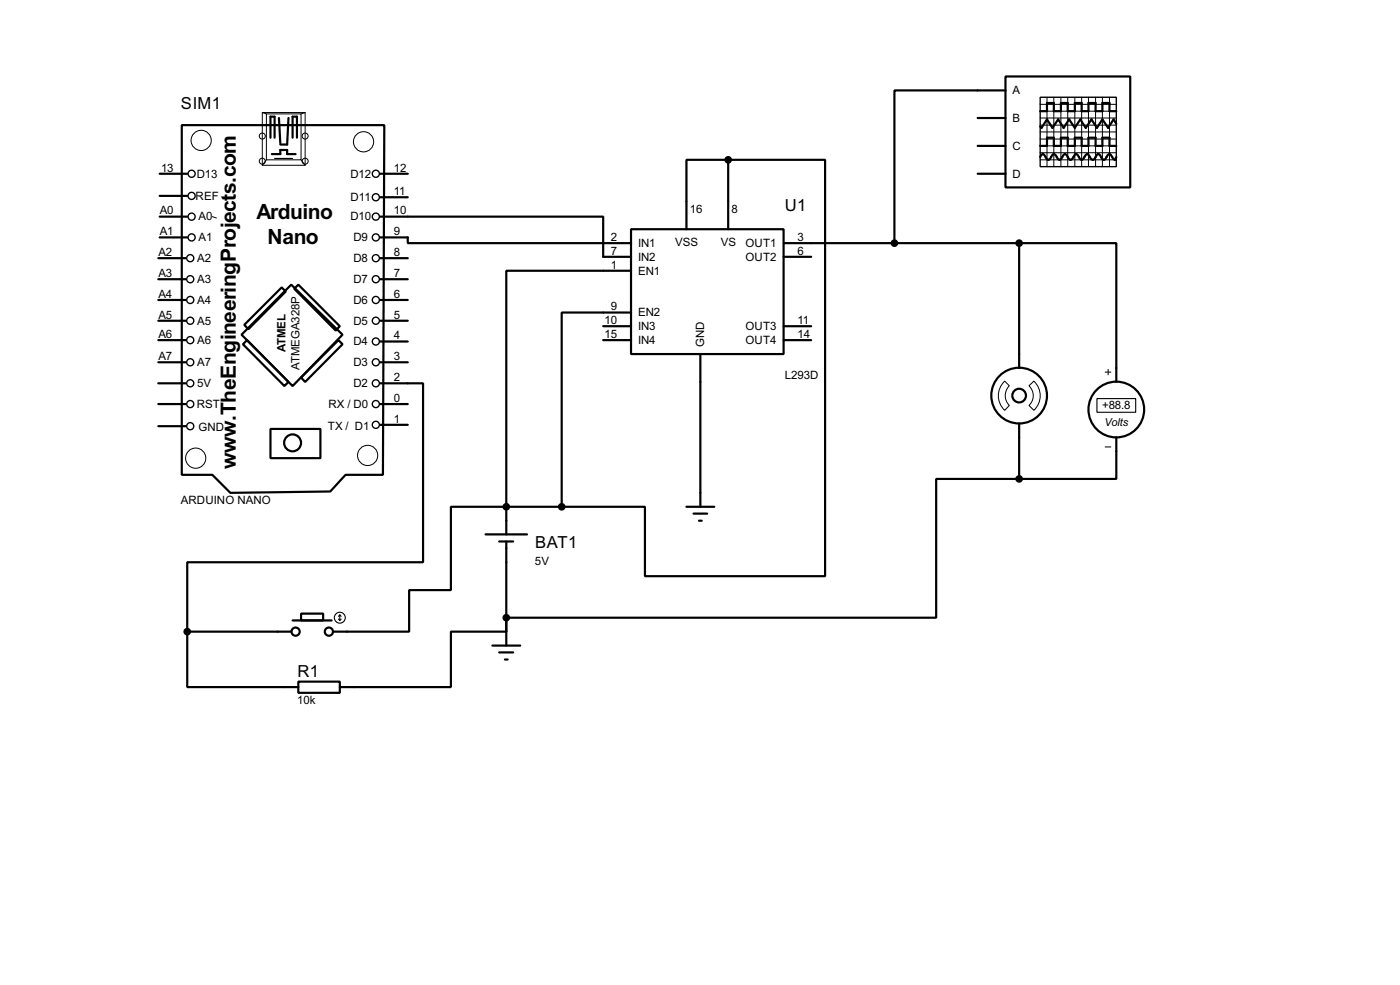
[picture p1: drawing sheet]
<svg xmlns="http://www.w3.org/2000/svg" width="256mm" height="180mm" viewBox="0 0 256 180" stroke-linecap="round" stroke-linejoin="round" font-family="sans-serif">
<g fill="none" stroke="#000" stroke-width=".4">
<path d="M184.2 14h22.9v20.3h-22.9zM184.2 16.6h-20.3v27.9M29.3 31.8h5M29.3 39.7h5M29.3 35.9h5M33.3 22.9h37.1l-.2 64h-6.9l-2.8 3.1-18.3 .2-3.3-3.3h-5.6zM49.6 25.2v-3.8h.7v3.8M49.8 28.2h1.6v-.7h1.2v.7h1.6M51.1 21.6l.3 4.6M52.9 21.6l-.3 4.9h-1.2M53.6 25.2v-3.8h.8v3.8M69.7 39.7h40.8v7.3h5.1"/>
<path d="M69.7 31.8h5M69.7 36.1h5M133.4 29.3h-7.6v12.7M133.4 29.3h17.8v76.2h-33v-12.7h-15.3M133.4 29.3v12.7M179.1 26.7h5.1M179.1 21.6h5.1M179.1 31.8h5.1M190.6 28.8l.2-.5 .3-.1 .2 .1 .5 .8 .3 .2 .2-.2 .5-.8 .3-.1 .2 .1 .5 .8 .3 .2 .2-.2 .5-.8 .3-.1 .3 .1 .5 .8a.6 .6 0 0 0 .8-.5l.5-.4 .2 .1 .5 .8 .3 .2 .2-.2 .5-.8 .3-.1 .2 .1 .3 .5a.54 .54 0 0 0 .7 .3l.5-.8 .3-.1 .3 .1 .5 .8 .2 .2 .3-.2 .5-.8 .3-.1 .2 .1 .5 .8 .3 .2 .2-.5M190.6 20.4h1.2v-1.5h1.3v1.5h1.3v-1.5h1.2v1.5h1.3v-1.5h1.3v1.5h1.2v-1.5h1.3v1.5h1.3v-1.5h1.3v1.5h1.2M190.6 26.7h1.2v-1.5h1.3v1.5h1.3v-1.5h1.2v1.5h1.3v-1.5h1.3v1.5h1.2v-1.5h1.3v1.5h1.3v-1.5h1.3v1.5h1.2M204.5 22.7l-.5-.8-1 1.5-1-1.5-1 1.5-1-1.5-1.1 1.5-1-1.5-1 1.5-1-1.5-1 1.5-1-1.5-1.1 1.5-1-1.5-1 1.5-.2-.2"/>
<path d="M29 58.7h5.1M29 54.9h5.1M29 51.1h5.1M29 47.3h5.1M29.3 43.5h5M44.8 59.5l6.8-6.9 .8 .8-6.9 6.9zM53.4 52.1l9.4 9.2-9.2 9.4-9.3-9.4zM53.9 52.9l.8-.8 7.6 7.6-.8 .8zM69.7 43.5h5v1h40.9M69.7 58.7h5M69.7 54.9h5M69.7 51.1h5"/>
<path d="M69.7 47.3h5M110.5 59.7h5.1M115.6 42h28v22.8h-28zM115.6 49.6h-22.8v43.2M115.6 57.2h-12.7v35.6M143.6 44.5h43.1M143.6 47h5M143.6 59.7h5M186.7 44.5h17.8v25.4M186.7 44.5v22.9M29 62.3h5.1M29 74h5.1"/>
<path d="M29 70.2h5.1M29 66.3h5.1M29 78h5.1M44.5 63l.8-.7 7.6 7.6-.8 .8zM49.6 78.5h9.1v5.4h-9.1zM62 62.3l.8 .7-6.9 6.9-.7-.8zM69.7 70.2h7.8v32.7h-43.2v12.7M69.7 74h5M69.7 77.8h5M69.7 66.3h5M69.7 62.5h5M110.5 62.3h5.1"/>
<path d="M128.3 64.8v28M143.6 62.3h5M186.7 77.5v10.2M89 97.8h7.6M91.5 99.1h2.5M92.8 92.8h-10.2v15.2h-7.6v7.6h-14M92.8 92.8v5M92.8 99.1v19.1M92.8 92.8h10.1M125.8 92.8h5.1M127.1 94h2.5M128.1 95.3h.5"/>
<path d="M186.7 87.7h-15.2v25.4h-78.7v2.5h-10.2v10.2h-20.3M204.5 80.1v7.6h-17.8M34.3 115.6v10.2h20.4M34.3 115.6h19.1M53.6 113.6h7.2M55.2 112.3h4v1.3h-4zM90.2 118.2h5.1M91.5 119.4h2.5M54.7 124.8h7.6v2h-7.6zM92.5 120.7h.5"/>
<circle cx="186.7" cy="72.4" r="5.1"/>
<circle cx="186.7" cy="72.4" r="1.25"/>
<circle cx="204.5" cy="75" r="5.1"/>
<circle cx="53.6" cy="81.1" r="1.55"/>
<circle cx="54.1" cy="115.6" r=".75"/>
<circle cx="60.2" cy="115.6" r=".75"/>
</g>
<g fill="none" stroke="#000" stroke-width=".25">
<path d="M190.6 17.8h13.9v12.7h-13.9z"/>
<circle cx="35.1" cy="35.9" r=".65"/>
<circle cx="35.1" cy="39.7" r=".65"/>
<circle cx="35.1" cy="31.8" r=".65"/>
<circle cx="68.8" cy="39.7" r=".65"/>
<circle cx="68.8" cy="31.8" r=".65"/>
<circle cx="68.8" cy="36.1" r=".65"/>
<circle cx="34.8" cy="58.7" r=".65"/>
<circle cx="34.8" cy="47.3" r=".65"/>
<circle cx="34.8" cy="51.1" r=".65"/>
<circle cx="34.8" cy="54.9" r=".65"/>
<circle cx="35.1" cy="43.5" r=".65"/>
<circle cx="68.8" cy="43.5" r=".65"/>
<circle cx="68.8" cy="51.1" r=".65"/>
<circle cx="68.8" cy="54.9" r=".65"/>
<circle cx="68.8" cy="58.7" r=".65"/>
<circle cx="68.8" cy="47.3" r=".65"/>
<circle cx="34.8" cy="62.3" r=".65"/>
<circle cx="34.8" cy="78" r=".65"/>
<circle cx="34.8" cy="66.3" r=".65"/>
<circle cx="34.8" cy="70.2" r=".65"/>
<circle cx="34.8" cy="74" r=".65"/>
<circle cx="68.8" cy="62.5" r=".65"/>
<circle cx="68.8" cy="66.3" r=".65"/>
<circle cx="68.8" cy="77.8" r=".65"/>
<circle cx="68.8" cy="70.2" r=".65"/>
<circle cx="68.8" cy="74" r=".65"/>
</g>
<g fill="none" stroke="#000" stroke-width=".18">
<path d="M190.6 19.1h13.9M191.8 17.8v12.7M193.1 17.8v12.7M194.4 17.8v12.7M195.6 17.8v12.7M196.9 17.8v12.7M198.2 17.8v12.7M199.4 17.8v12.7M200.7 17.8v12.7M202 17.8v12.7M203.3 17.8v12.7M38.9 39.7l.8 .2"/>
<path d="M48.1 20.6h7.8v9.7h-7.8zM48.1 20.6l.7 .3M48.8 20.9h6.4v8.4h-6.4zM48.8 29.3l-.7 1M55.2 29.3l.7 1M55.9 20.6l-.7 .3M190.6 21.6h13.9M190.6 20.4h13.9M190.6 22.9h13.9M190.6 25.5h13.9M190.6 26.7h13.9M190.6 28h13.9"/>
<path d="M190.6 29.3h13.9M190.6 24.2h13.9M184.1 69.8l.8 .8a2.54 2.54 0 0 0 0 3.6l-.8 .9a3.7 3.7 0 0 1 0-5.3zM188.5 70.6l.9-.8a3.7 3.7 0 0 1 0 5.3l-.9-.9a2.45 2.45 0 0 0 0-3.6zM202.5 68.1h1M203 67.6v1M202.5 81.8h1"/>
<circle cx="36.8" cy="25.7" r="1.85"/>
<circle cx="48" cy="29.5" r=".55"/>
<circle cx="48" cy="24.9" r=".55"/>
<circle cx="55.9" cy="24.9" r=".55"/>
<circle cx="55.9" cy="29.5" r=".55"/>
<circle cx="66.6" cy="26" r="1.85"/>
<circle cx="35.8" cy="83.9" r="1.85"/>
<circle cx="67.3" cy="83.4" r="1.85"/>
</g>
<g fill="none" stroke="#000" stroke-width=".2">
<path d="M50.3 29h3.3M201 73h7.1v2.5h-7.1zM62 113.3l.3 .3M62.3 112.6v1M62.3 112.6l-.3 .2M62.3 112.6l.2 .2M62.5 113.3l-.2 .3"/>
<circle cx="62.2" cy="113.1" r="1"/>
</g>
<g fill="#000" stroke="#000" stroke-width=".4">
<circle cx="133.4" cy="29.3" r=".5"/>
<circle cx="163.8" cy="44.5" r=".5"/>
<circle cx="186.7" cy="44.5" r=".5"/>
<circle cx="92.7" cy="92.8" r=".5"/>
<circle cx="102.9" cy="92.8" r=".5"/>
<circle cx="186.7" cy="87.7" r=".5"/>
<circle cx="34.3" cy="115.6" r=".5"/>
<circle cx="92.7" cy="113.1" r=".5"/>
</g>
<g font-size="4.3">
<text x="47" y="40.2">Arduino</text>
<text x="49" y="44.7">Nano</text>
<text x="43.2" y="85.9" transform="rotate(-90 43.2 85.9)">www.TheEngineeringProjects.com</text>
</g>
<g font-size="3.4">
<text x="33.2" y="19.9">SIM1</text>
<text x="143.8" y="38.6">U1</text>
<text x="98.1" y="100.4">BAT1</text>
<text x="54.5" y="124">R1</text>
</g>
<g font-size="2.4">
<text x="185.5" y="17.3">A</text>
<text x="185.5" y="22.3">B</text>
<text x="185.5" y="27.4">C</text>
<text x="29.5" y="31.4">13</text>
<text x="36" y="32.5">D13</text>
<text x="64.2" y="32.5">D12</text>
<text x="72.2" y="35.7">11</text>
<text x="72.2" y="31.4">12</text>
<text x="185.5" y="32.5">D</text>
<text x="29.3" y="39.3">A0</text>
<text x="35.8" y="36.6">REF</text>
<text x="36.4" y="40.4">A0</text>
<text x="64.2" y="40.4">D10</text>
<text x="64.2" y="36.8">D11</text>
<text x="72.2" y="39.3">10</text>
<text x="126.4" y="39">16</text>
<text x="134" y="39">8</text>
<text x="29" y="46.9">A2</text>
<text x="29.3" y="43">A1</text>
<text x="36.1" y="48">A2</text>
<text x="36.4" y="44.1">A1</text>
<text x="64.7" y="44.1">D9</text>
<text x="64.7" y="48">D8</text>
<text x="72.2" y="46.9">8</text>
<text x="72.2" y="43">9</text>
<text x="111.9" y="44.1">2</text>
<text x="111.9" y="46.6">7</text>
<text x="116.9" y="45.2">IN1</text>
<text x="116.9" y="47.7">IN2</text>
<text x="123.7" y="45.1">VSS</text>
<text x="132" y="45.1">VS</text>
<text x="136.6" y="45.2">OUT1</text>
<text x="136.6" y="47.7">OUT2</text>
<text x="146.1" y="44.1">3</text>
<text x="146.1" y="46.6">6</text>
<text x="29" y="50.7">A3</text>
<text x="36.1" y="51.8">A3</text>
<text x="64.7" y="51.8">D7</text>
<text x="72.2" y="50.7">7</text>
<text x="111.9" y="49.2">1</text>
<text x="116.9" y="50.3">EN1</text>
<text x="29" y="58.3">A5</text>
<text x="29" y="54.5">A4</text>
<text x="36.1" y="59.4">A5</text>
<text x="36.1" y="55.6">A4</text>
<text x="64.7" y="55.6">D6</text>
<text x="64.7" y="59.4">D5</text>
<text x="72.2" y="58.3">5</text>
<text x="72.2" y="54.5">6</text>
<text x="110.8" y="59.3">10</text>
<text x="111.9" y="56.8">9</text>
<text x="116.9" y="57.9">EN2</text>
<text x="146.1" y="59.3">11</text>
<text x="29" y="61.9">A6</text>
<text x="29" y="65.9">A7</text>
<text x="36.1" y="63">A6</text>
<text x="52.3" y="64.5" transform="rotate(-90 52.3 64.5)">ATMEL</text>
<text x="64.7" y="63.2">D4</text>
<text x="72.2" y="65.9">3</text>
<text x="72.2" y="62.1">4</text>
<text x="110.8" y="61.9">15</text>
<text x="116.9" y="60.4">IN3</text>
<text x="116.9" y="63">IN4</text>
<text x="129" y="63.5" transform="rotate(-90 129 63.5)">GND</text>
<text x="136.6" y="60.4">OUT3</text>
<text x="136.6" y="63">OUT4</text>
<text x="146.1" y="61.9">14</text>
<text x="36.1" y="70.9">5V</text>
<text x="36.1" y="67">A7</text>
<text x="54.9" y="67.8" transform="rotate(-90 54.9 67.8)">ATMEGA328P</text>
<text x="64.7" y="67">D3</text>
<text x="64.7" y="70.9">D2</text>
<text x="72.2" y="69.8">2</text>
<text x="143.8" y="69.5">L293D</text>
<text x="36" y="74.7">RST</text>
<text x="60.2" y="74.7">RX / D0</text>
<text x="72.2" y="73.6">0</text>
<text x="72.2" y="77.4">1</text>
<text x="201.9" y="74.9">+88.8</text>
<text x="36.3" y="79">GND</text>
<text x="60" y="78.7">TX / D1</text>
<text x="33.1" y="92.3">ARDUINO NANO</text>
<text x="98" y="103.4">5V</text>
<text x="54.5" y="128.9">10k</text>
</g>
<text font-size="2.3" x="202.3" y="77.9">Volts</text>
</svg>
